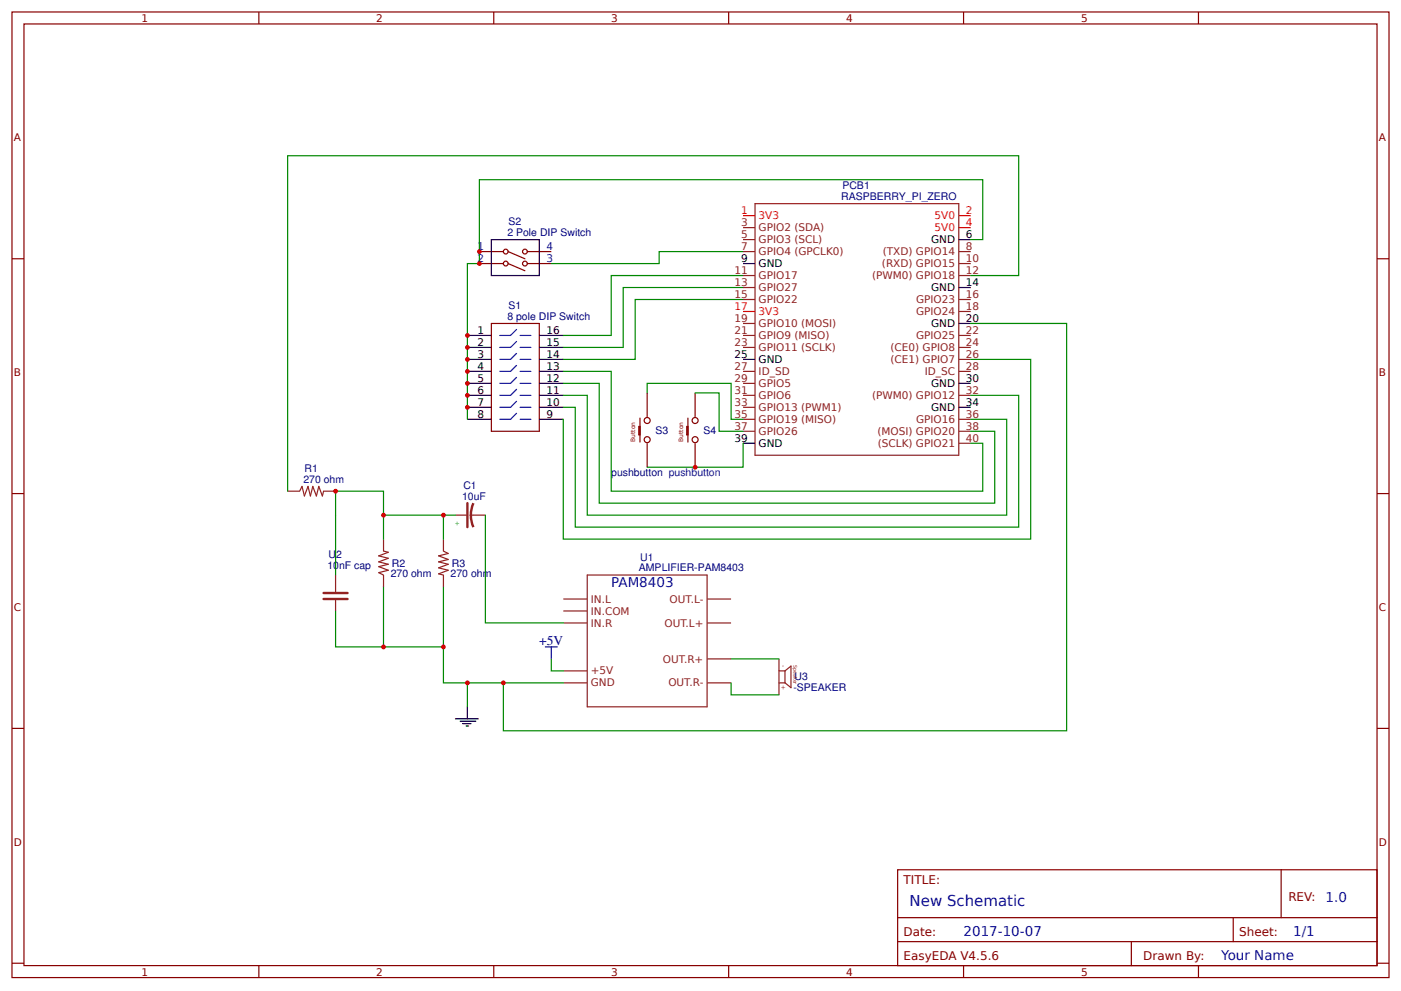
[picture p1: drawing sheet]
<svg xmlns="http://www.w3.org/2000/svg" width="312mm" height="221mm" viewBox="0 0 312 221" stroke-linecap="round" stroke-linejoin="round" font-family="sans-serif">
<g fill="none" stroke="#800" stroke-width=".27">
<path d="M2.7 2.7h306.4v214.9h-306.4zM5.3 5.3h301.1v209.7h-301.1zM57.6 2.7v2.6M109.9 2.7v2.6M162.2 2.7v2.6M214.4 2.7v2.6M266.7 2.7v2.6M2.7 57.6h2.6M106.7 56h5.3M106.7 58.7h5.3M113.1 58.7l3.7 1.6M113.1 56l3.7 1.6"/>
<path d="M117.3 56h5.4M117.3 58.7h5.4M306.4 57.6h2.7M2.7 109.9h2.6M306.4 109.9h2.7M2.7 162.2h2.6M306.4 162.2h2.7M199.8 193.6h106.6v21.4h-106.6zM285.1 193.6v10.7M2.7 214.4h2.6M57.6 215v2.6M109.9 215v2.6"/>
<path d="M162.2 215v2.6M199.8 204.3h106.6M199.8 209.6h106.6M214.4 215v2.6M251.8 209.6v5.4M266.7 215v2.6M274.4 204.3v5.3M306.4 214.4h2.7"/>
<circle cx="112.5" cy="56" r=".53"/>
<circle cx="112.5" cy="58.7" r=".53"/>
<circle cx="116.8" cy="56" r=".53"/>
<circle cx="116.8" cy="58.7" r=".53"/>
</g>
<g fill="none" stroke="#8d2323" stroke-width=".27">
<path d="M165.4 50.7h2.6M165.4 53.3h2.6M165.4 56h2.6M168 45.3h45.4v56h-45.4zM213.4 56h2.6M213.4 58.7h2.6M165.4 61.3h2.6M165.4 64h2.6M165.4 66.7h2.6M165.4 72h2.6M165.4 74.7h2.6M165.4 77.3h2.6"/>
<path d="M213.4 61.3h2.6M213.4 66.7h2.6M213.4 69.3h2.6M213.4 74.7h2.6M213.4 77.3h2.6M165.4 82.7h2.6M165.4 85.3h2.6M165.4 88h2.6M165.4 90.7h2.6M165.4 93.3h2.6M165.4 96h2.6M213.4 80h2.6"/>
<path d="M213.4 82.7h2.6M213.4 88h2.6M213.4 93.3h2.6M213.4 96h2.6M213.4 98.7h2.6M64 109.3h2.7l.5-1 .5 2.1 .8-2.1 .6 2.1 .5-2.1 .8 2.1 .5-2.1 .8 2.1 .3-1.1h2.7M101.3 114.7h2.7M104.5 114.7h3.5M74.7 128v4M74.7 133.3v2.7M85.3 120v2.7l1.1 .2-2.1 .8 2.1 .6-2.1 .8 2.1 .5-2.1 .5 2.1 .8-2.1 .6 1 .5v2.7M98.7 120v2.7l1 .5-2.1 .5 2.1 .8-2.1 .6 2.1 .5-2.1 .8 2.1 .5-2.1 .8 1.1 .3v2.7"/>
<path d="M125.3 133.3h5.4M125.3 136h5.4M125.3 138.7h5.4M130.7 128h26.7v29.4h-26.7zM157.4 133.3h5.3M157.4 138.7h5.3M125.3 149.4h5.4M125.3 152h5.4M157.4 152h5.3M157.4 146.7h5.3"/>
</g>
<path d="M165.4 48h2.6M213.4 48h2.6M213.4 50.7h2.6M165.4 69.3h2.6" fill="none" stroke="#f00" stroke-width=".27"/>
<g fill="none" stroke="#000" stroke-width=".27">
<path d="M109.3 53.3h10.7v8h-10.7zM165.4 58.7h2.6M213.4 53.3h2.6M104 74.7h5.3M104 77.3h5.3M120 74.7h5.3M120 77.3h5.3M213.4 64h2.6M213.4 72h2.6M104 80h5.3M104 85.3h5.3M104 90.7h5.3"/>
<path d="M104 82.7h5.3M104 88h5.3M104 93.3h5.3M120 80h5.3M120 85.3h5.3M120 90.7h5.3M120 82.7h5.3M120 88h5.3M120 93.3h5.3M165.4 80h2.6M165.4 98.7h2.6M213.4 85.3h2.6"/>
<path d="M213.4 90.7h2.6"/>
</g>
<g fill="none" stroke="#00f" stroke-width=".27">
<path d="M114.9 78.7l-1.3 1.3h-2.4M114.9 76l-1.3 1.3h-2.4M114.9 73.3l-1.3 1.4h-2.4M115.7 77.3h2.4M115.7 74.7h2.4M114.9 92l-1.3 1.3h-2.4M114.9 89.3l-1.3 1.4h-2.4M114.9 86.7l-1.3 1.3h-2.4M114.9 84l-1.3 1.3h-2.4M114.9 81.3l-1.3 1.4h-2.4M115.7 93.3h2.4M115.7 90.7h2.4"/>
<path d="M115.7 88h2.4M115.7 85.3h2.4M115.7 82.7h2.4M115.7 80h2.4"/>
</g>
<path d="M109.3 72h10.7v24h-10.7z" fill="none" stroke="#800000" stroke-width=".27"/>
<path d="M104 112v5.3M105.3 112a6.6 6.6 0 0 0 0 5.3M72 133.3h5.3M72 132h5.3" fill="none" stroke="#8d2323" stroke-width=".53"/>
<path d="M85.3 130.7v13.3h-10.6v-8M98.7 130.7v13.3h-13.4" fill="none" stroke="#080" stroke-width=".27"/>
<circle cx="85.3" cy="144" r=".53" fill="#c00"/>
<path d="M74.7 114.7v-5.4h10.6v10.7M85.3 114.7h13.4v5.3" fill="none" stroke="#080" stroke-width=".27"/>
<circle cx="85.3" cy="114.7" r=".53" fill="#c00"/>
<path d="M74.7 114.7v13.3M98.7 114.7h2.6" fill="none" stroke="#080" stroke-width=".27"/>
<circle cx="98.7" cy="114.7" r=".53" fill="#c00"/>
<path d="M173.4 149.4h1.3M173.4 146.7v8M173.4 152h1.3M174.7 149.4v2.6M174.7 149.4l1.3-1.1v4.8l-1.3-1.1" fill="none" stroke="#8d2323" stroke-width=".27"/>
<g fill="none" stroke="#800" stroke-width=".27">
<path d="M142.2 94.9h.2v1.9h-.2zM142.4 93.1v5.3M144 87.5v5.3M144 98.7v5.3M152.8 94.9h.3v1.9h-.3zM153.1 93.1v5.3M154.7 87.5v5.3M154.7 98.7v5.3"/>
<circle cx="144" cy="97.9" r=".67"/>
<circle cx="144" cy="93.6" r=".67"/>
<circle cx="154.7" cy="97.9" r=".67"/>
<circle cx="154.7" cy="93.6" r=".67"/>
</g>
<circle cx="74.7" cy="109.3" r=".53" fill="#c00"/>
<path d="M121.3 144h2.7M122.7 144v2.7" fill="none" stroke="#00f" stroke-width=".27"/>
<path d="M104 157.4v2.6M101.3 160h5.1M102.4 160.6h3.5M102.9 161.1h1.9M103.7 161.6h.6" fill="none" stroke="#000" stroke-width=".27"/>
<path d="M165.4 56h-18.7v2.7h-24M165.4 66.7h-24v13.3h-16.1M165.4 64h-26.7v13.3h-13.4M165.4 61.3h-29.4v13.4h-10.7M125.3 88h5.4v26.7h93.3v-21.4h-8M125.3 85.3h8v26.7h88.1v-16h-5.4M125.3 82.7h10.7v26.6h82.7v-10.6h-2.7M165.4 98.7v5.3h-21.4M216 80h13.4v40h-104.1v-26.7M216 88h10.7v29.3h-98.7v-26.6h-2.7" fill="none" stroke="#080" stroke-width=".27"/>
<circle cx="154.7" cy="104" r=".53" fill="#c00"/>
<path d="M144 87.5v-2.2h18.7v8h2.7M154.7 87.5h5.3v8.5h5.4M108 114.7v24h17.3M98.7 144v8h26.6" fill="none" stroke="#080" stroke-width=".27"/>
<circle cx="98.7" cy="144" r=".53" fill="#c00"/>
<path d="M216 72h21.4v90.7h-125.4v-10.7" fill="none" stroke="#080" stroke-width=".27"/>
<circle cx="112" cy="152" r=".53" fill="#c00"/>
<path d="M104 152v5.4" fill="none" stroke="#080" stroke-width=".27"/>
<circle cx="104" cy="152" r=".53" fill="#c00"/>
<path d="M216 53.3h2.7v-13.3h-112v18.7h-2.7v34.6M216 61.3h10.7v-26.6h-162.7v74.6M122.7 146.7v2.7h2.6" fill="none" stroke="#080" stroke-width=".27"/>
<g fill="#c00">
<circle cx="106.7" cy="56" r=".53"/>
<circle cx="106.7" cy="58.7" r=".53"/>
<circle cx="104" cy="74.7" r=".53"/>
<circle cx="104" cy="77.3" r=".53"/>
<circle cx="104" cy="80" r=".53"/>
<circle cx="104" cy="82.7" r=".53"/>
<circle cx="104" cy="85.3" r=".53"/>
<circle cx="104" cy="88" r=".53"/>
<circle cx="104" cy="90.7" r=".53"/>
</g>
<path d="M162.7 152v2.7h10.7M162.7 146.7h10.7" fill="none" stroke="#080" stroke-width=".27"/>
<text font-size="3.3" fill="#00f" x="202.4" y="201.6">New Schematic</text>
<g font-size="3" fill="#00f">
<text x="136" y="130.7">PAM8403</text>
<text x="295" y="200.8">1.0</text>
<text x="214.4" y="208.3">2017-10-07</text>
<text x="287.8" y="208.3">1/1</text>
<text x="271.8" y="213.6">Your Name</text>
</g>
<text font-size="3" fill="#000080" x="120" y="143.5">+5V</text>
<g font-size="2.7" fill="#800">
<text x="201.1" y="196.8">TITLE:</text>
<text x="286.7" y="200.6">REV:</text>
<text x="201.1" y="208.3">Date:</text>
<text x="275.8" y="208.3">Sheet:</text>
<text x="201.1" y="213.6">EasyEDA V4.5.6</text>
<text x="254.4" y="213.6">Drawn By:</text>
</g>
<g font-size="2.3" fill="#800">
<text x="31.5" y="4.9">1</text>
<text x="83.7" y="4.9">2</text>
<text x="136" y="4.9">3</text>
<text x="188.3" y="4.9">4</text>
<text x="240.6" y="4.9">5</text>
<text x="3.1" y="31.5">A</text>
<text x="306.8" y="31.5">A</text>
<text x="3.1" y="83.7">B</text>
<text x="306.8" y="83.7">B</text>
<text x="3.1" y="136">C</text>
<text x="306.8" y="136">C</text>
<text x="3.1" y="188.3">D</text>
<text x="306.8" y="188.3">D</text>
<text x="31.5" y="217.2">1</text>
<text x="83.7" y="217.2">2</text>
<text x="136" y="217.2">3</text>
<text x="188.3" y="217.2">4</text>
<text x="240.6" y="217.2">5</text>
</g>
<g font-size="2.3" fill="#f00">
<text x="164.9" y="47.7">1</text>
<text x="215" y="47.7">2</text>
<text x="168.8" y="48.8">3V3</text>
<text x="208" y="48.8">5V0</text>
<text x="208" y="51.5">5V0</text>
<text x="215" y="50.4">4</text>
<text x="163.4" y="69.1">17</text>
<text x="168.8" y="70.1">3V3</text>
</g>
<g font-size="2.3" fill="#000080">
<text x="187.2" y="44.5">RASPBERRY_PI_ZERO</text>
<text x="187.5" y="42.1">PCB1</text>
<text x="112.9" y="52.5">2 Pole DIP Switch</text>
<text x="113.2" y="50.1">S2</text>
<text x="112.9" y="71.2">8 pole DIP Switch</text>
<text x="113.2" y="68.8">S1</text>
<text x="145.9" y="96.5">S3</text>
<text x="156.6" y="96.5">S4</text>
<text x="67.5" y="107.5">270 ohm</text>
<text x="67.8" y="105.1">R1</text>
<text x="136" y="105.9">pushbutton pushbutton</text>
<text x="102.8" y="111.2">10uF</text>
<text x="103.1" y="108.8">C1</text>
<text x="73.1" y="124.3">U2</text>
<text x="142.5" y="124.8">U1</text>
<text x="72.8" y="126.7">10nF cap</text>
<text x="86.9" y="128.5">270 ohm</text>
<text x="87.2" y="126.1">R2</text>
<text x="100.3" y="128.5">270 ohm</text>
<text x="100.5" y="126.1">R3</text>
<text x="142.2" y="127.2">AMPLIFIER-PAM8403</text>
<text x="176.6" y="153.9">-SPEAKER</text>
<text x="176.8" y="151.5">U3</text>
</g>
<g font-size="2.3" fill="#8d2323">
<text x="164.9" y="50.4">3</text>
<text x="164.9" y="53.1">5</text>
<text x="168.8" y="51.5">GPIO2 (SDA)</text>
<text x="164.9" y="55.7">7</text>
<text x="168.8" y="54.1">GPIO3 (SCL)</text>
<text x="168.8" y="56.8">GPIO4 (GPCLK0)</text>
<text x="196.3" y="59.5">(RXD) GPIO15</text>
<text x="196.5" y="56.8">(TXD) GPIO14</text>
<text x="215" y="55.7">8</text>
<text x="215" y="58.4">10</text>
<text x="163.4" y="61.1">11</text>
<text x="163.4" y="63.7">13</text>
<text x="168.8" y="62.1">GPIO17</text>
<text x="168.8" y="64.8">GPIO27</text>
<text x="194.1" y="62.1">(PWM0) GPIO18</text>
<text x="215" y="61.1">12</text>
<text x="163.4" y="66.4">15</text>
<text x="163.4" y="71.7">19</text>
<text x="168.8" y="67.5">GPIO22</text>
<text x="203.8" y="67.5">GPIO23</text>
<text x="203.8" y="70.1">GPIO24</text>
<text x="215" y="66.4">16</text>
<text x="215" y="69.1">18</text>
<text x="163.4" y="74.4">21</text>
<text x="163.4" y="77.1">23</text>
<text x="168.8" y="72.8">GPIO10 (MOSI)</text>
<text x="168.8" y="75.5">GPIO9 (MISO)</text>
<text x="203.8" y="75.5">GPIO25</text>
<text x="215" y="74.4">22</text>
<text x="215" y="77.1">24</text>
<text x="163.4" y="82.4">27</text>
<text x="168.8" y="78.1">GPIO11 (SCLK)</text>
<text x="168.8" y="83.5">ID_SD</text>
<text x="198.2" y="78.1">(CE0) GPIO8</text>
<text x="198.2" y="80.8">(CE1) GPIO7</text>
<text x="205.8" y="83.5">ID_SC</text>
<text x="215" y="79.7">26</text>
<text x="215" y="82.4">28</text>
<text x="163.4" y="85.1">29</text>
<text x="163.4" y="87.7">31</text>
<text x="168.8" y="86.1">GPIO5</text>
<text x="168.8" y="88.8">GPIO6</text>
<text x="194.1" y="88.8">(PWM0) GPIO12</text>
<text x="215" y="87.7">32</text>
<text x="163.4" y="90.4">33</text>
<text x="163.4" y="93.1">35</text>
<text x="163.4" y="95.7">37</text>
<text x="168.8" y="91.5">GPIO13 (PWM1)</text>
<text x="168.8" y="94.1">GPIO19 (MISO)</text>
<text x="203.8" y="94.1">GPIO16</text>
<text x="215" y="93.1">36</text>
<text x="215" y="95.7">38</text>
<text x="168.8" y="96.8">GPIO26</text>
<text x="195.3" y="96.8">(MOSI) GPIO20</text>
<text x="195.3" y="99.5">(SCLK) GPIO21</text>
<text x="215" y="98.4">40</text>
<text x="131.5" y="134.2">IN.L</text>
<text x="131.5" y="136.8">IN.COM</text>
<text x="149" y="134.2">OUT.L-</text>
<text x="131.5" y="139.5">IN.R</text>
<text x="147.9" y="139.5">OUT.L+</text>
<text x="147.5" y="147.5">OUT.R+</text>
<text x="131.5" y="150.2">+5V</text>
<text x="131.5" y="152.8">GND</text>
<text x="148.7" y="152.8">OUT.R-</text>
</g>
<g font-size="2.3">
<text x="215" y="53.1">6</text>
<text x="164.9" y="58.4">9</text>
<text x="168.8" y="59.5">GND</text>
<text x="207.2" y="54.1">GND</text>
<text x="207.2" y="64.8">GND</text>
<text x="215" y="63.7">14</text>
<text x="215" y="71.7">20</text>
<text x="106.3" y="74.4">1</text>
<text x="106.3" y="77.1">2</text>
<text x="121.6" y="74.4">16</text>
<text x="121.6" y="77.1">15</text>
<text x="207.2" y="72.8">GND</text>
<text x="106.3" y="79.7">3</text>
<text x="106.3" y="82.4">4</text>
<text x="121.6" y="79.7">14</text>
<text x="121.6" y="82.4">13</text>
<text x="163.4" y="79.7">25</text>
<text x="168.8" y="80.8">GND</text>
<text x="106.3" y="85.1">5</text>
<text x="106.3" y="87.7">6</text>
<text x="121.6" y="85.1">12</text>
<text x="121.6" y="87.7">11</text>
<text x="207.2" y="86.1">GND</text>
<text x="215" y="85.1">30</text>
<text x="106.3" y="90.4">7</text>
<text x="106.3" y="93.1">8</text>
<text x="121.6" y="90.4">10</text>
<text x="121.6" y="93.1">9</text>
<text x="207.2" y="91.5">GND</text>
<text x="215" y="90.4">34</text>
<text x="163.4" y="98.4">39</text>
<text x="168.8" y="99.5">GND</text>
</g>
<g font-size="2.3" fill="#00f">
<text x="106.3" y="55.7">1</text>
<text x="106.3" y="58.4">2</text>
<text x="121.6" y="55.7">4</text>
<text x="121.6" y="58.4">3</text>
</g>
<g font-size="1.3" fill="#800">
<text x="141.4" y="98.4" transform="rotate(-90 141.4 98.4)">Button</text>
<text x="152" y="98.4" transform="rotate(-90 152 98.4)">Button</text>
</g>
<text font-size="1.3" fill="#238d23" x="102.1" y="117.1" transform="rotate(-90 102.1 117.1)">+</text>
<g font-size="1.3" fill="#8d2323">
<text x="173.9" y="148" transform="rotate(90 173.9 148)">-</text>
<text x="173.9" y="152.6" transform="rotate(90 173.9 152.6)">+</text>
</g>
<text font-size="1.1" fill="#8d2323" x="176.6" y="148" transform="rotate(90 176.6 148)">Speaker</text>
</svg>
